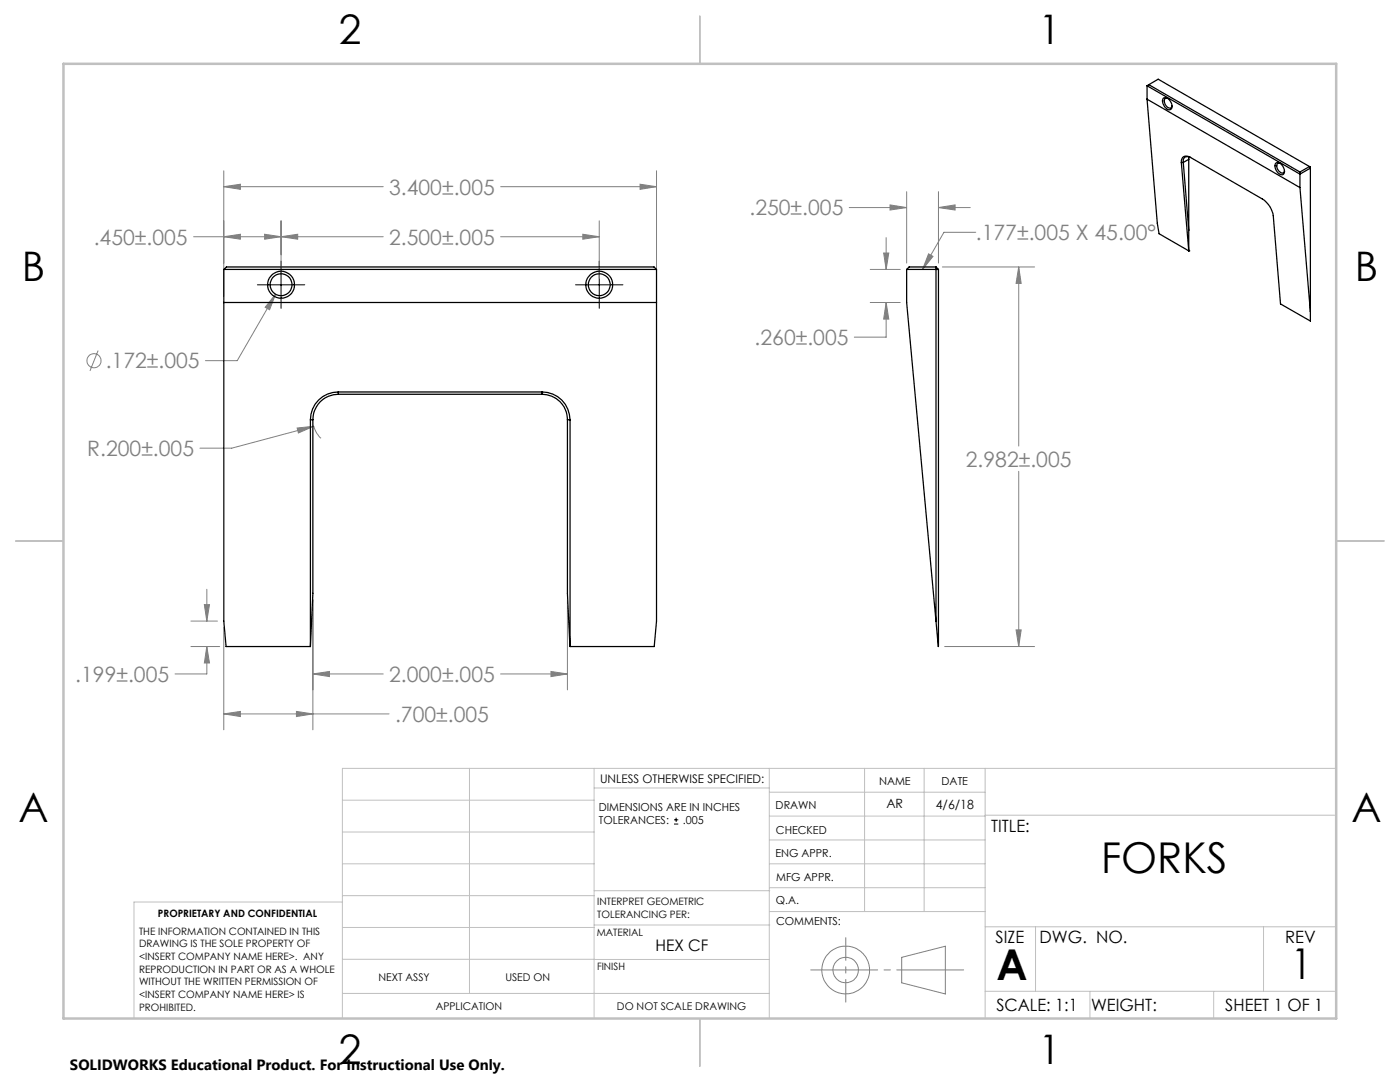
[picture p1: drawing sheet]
<svg xmlns="http://www.w3.org/2000/svg" width="279mm" height="216mm" viewBox="0 0 279 216" stroke-linecap="round" stroke-linejoin="round" font-family="sans-serif">
<g fill="none" stroke="#808080" stroke-width=".2">
<path d="M44.7 37.3l3.3-.5v1zM44.7 34.1v25M44.7 37.3h31.8M99.9 37.3h31.1M127.7 36.8l3.3 .5-3.3 .5zM131 34.1v25M180.9 38.2v14.3M187.3 38.2v14.3M38.6 47.2h37.9M44.7 47.2l3.3-.5v1zM52.8 46.7l3.3 .5-3.3 .5zM55 58.7l-1.2 3.1-.9-.5z"/>
<path d="M55 58.7l-7.7 13.3h-6.3M56.1 47.2l3.3-.5v1zM56.1 44.1v11.5M99.9 47.2h19.7M116.3 46.7l3.3 .5-3.3 .5zM119.6 44.1v11.5M169.5 41.4h11.4M173.7 53.8h6M176.4 50.5h1l-.6 3.3zM176.8 47.4v6.4M177.6 40.9l3.3 .5-3.3 .5zM185.3 50.7l.9 .5-2.1 2.6z"/>
<path d="M187.3 41.4l3.3-.5v1zM187.3 41.4h6.3M188.1 53.3h18.4M194.7 46.4h-6.3l-4.3 7.4M203.3 53.3l.5 3.3h-1zM203.3 53.3v35.7M19.6 70l-1.6 4M173.7 60.4h6M176.8 60.4l.6 3.3h-1zM176.8 60.4v6.9h-6.3M59.3 85.4l3.3-.3-3.1 1.3zM62.6 85l.1 .3a4.6 4.6 0 0 0 1.4 2.2"/>
<path d="M62.6 85.1l-16.4 4.3h-6.3M203.3 94.1v34.9M41.3 117.6v6.3M62.4 119.7v25.9M113.2 119.7v18M38.1 123.9h5.3M38.1 129h5.8M40.8 120.6h1l-.5 3.3zM41.3 129l.5 3.3h-1zM41.3 129v5.5h-6.4M44.7 125.2v20.4M62.4 134.5l3.4-.5v1z"/>
<path d="M62.4 134.5h14.1M99.9 134.5h13.3M110 134l3.2 .5-3.2 .5zM188.5 129h18M202.8 125.7h1l-.5 3.3zM44.7 142.5l3.3-.5v1zM44.7 142.5h32.9M59.2 142l3.2 .5-3.2 .5zM180 191l8.7-2.2v9.5l-8.7-2.2z"/>
<circle cx="18.8" cy="72" r="1.41"/>
<circle cx="168.8" cy="193.6" r="2.54"/>
<circle cx="168.8" cy="193.6" r="4.7"/>
</g>
<path d="M51.4 56.8h9.4M56.1 52.1v9.4M114.9 56.8h9.4M119.6 52.1v9.4M134.5 164.4h.9M134.5 163.6h.9M134.9 163.2v.8" fill="none" stroke="#000" stroke-width=".2"/>
<path d="M161.8 193.5h30.5" fill="none" stroke="#808080" stroke-width=".2" stroke-dasharray="15.2 1.3 1.3 1.3" stroke-dashoffset="1.9"/>
<path d="M168.8 187.1v12.9" fill="none" stroke="#808080" stroke-width=".2" stroke-dasharray="15.2 1.3 1.3 1.3" stroke-dashoffset="10.7"/>
<g fill="none" stroke="#c0c0c0" stroke-width=".2">
<path d="M68.3 159.7h50.3M93.7 153.3v44.9M118.6 153.3v49.9M118.6 157.2h34.9M153.5 153.3v49.9M153.5 158.1h43.1M172.5 153.3v28.6M184.4 153.3v28.6M196.6 153.3v49.9M266.7 153.3h-198.4v49.9M68.3 178.7h50.3M68.3 172.4h50.3"/>
<path d="M68.3 166h50.3M68.3 180h-41.6v23.2M118.6 177.7h35M153.5 167.6h43.1M153.5 162.8h43.1M153.5 172.4h43.1M153.5 177.1h43.1M196.6 162.7h70.1M68.3 198.2h85.2M68.3 191.4l85.2 .1M68.3 185.1h50.3M118.6 184.6h35"/>
<path d="M153.6 181.9h43M196.6 197.8h70.1M196.6 184.9h70.1M206.7 184.9v12.9M217.5 197.8v5.4M242.2 197.8v5.4M252.2 184.9v12.9"/>
</g>
<path d="M139.7 3.2v9.5M3.1 107.9h9.6M266.7 107.9h9.5M139.7 203.2v9.6" fill="none" stroke="#c0c0c0" stroke-width=".25"/>
<path d="M12.7 12.7h254v190.5h-254z" fill="none" stroke="#c0c0c0" stroke-width=".5"/>
<path d="M44.7 37.3l3.3-.5v1zM127.7 36.8l3.3 .5-3.3 .5zM59.2 142l3.2 .5-3.2 .5zM44.7 142.5l3.3-.5v1zM62.4 134.5l3.4-.5v1zM110 134l3.2 .5-3.2 .5zM55 58.7l-2.1 2.6 .9 .5zM59.3 85.4l.2 1 3.1-1.3zM40.8 120.6h1l-.5 3.3zM41.3 129l.5 3.3h-1zM44.7 47.2l3.3-.5v1zM52.8 46.7l3.3 .5-3.3 .5zM56.1 47.2l3.3-.5v1zM116.3 46.7l3.3 .5-3.3 .5zM202.8 125.7h1l-.5 3.3zM203.3 53.3l.5 3.3h-1zM185.3 50.7l.9 .5-2.1 2.6zM177.6 40.9l3.3 .5-3.3 .5zM187.3 41.4l3.3-.5v1zM176.8 60.4l.6 3.3h-1zM176.4 50.5h1l-.6 3.3z" fill="#808080"/>
<g fill="none" stroke="#000" stroke-width=".25">
<path d="M228.9 17.1l30.5 17.6 2.1-1.2-.2-.3M228.9 19.8l30.5 17.6M228.9 17.1v2.7M228.9 19.8l2.1 24.8 .3 2 5.9 3.5M229.3 16.9l-.4 .2M229.3 16.9l30.1 17.4M229.3 16.9l1.8-1.1 30.2 17.4M232.1 19.6a1.16 1.16 0 0 1 1.7 1 .88 .88 0 0 1-.4 1.3 1.76 1.76 0 0 1-1.3-2.3zM233 19.6a.54 .54 0 0 0-.6 .2 .54 .54 0 0 0 0 .7 1.12 1.12 0 0 0 1.4 1l.1-.4M235.8 32.5a1.08 1.08 0 0 1 .5-1.3 1.08 1.08 0 0 1 1.3 .2l14.4 8.3a4.8 4.8 0 0 1 2.1 3.3l1.5 17.6 5.9 3.5v-30.8l-.2-.1M235.8 32.5l1.4 17.6M236.1 32.4l-.3 .1"/>
<path d="M236.1 32.4l1.1 13.5M237.2 31.8l-1.1 .6M237.2 31.8v18.3M237.3 31.3l-.1 .5M237.6 31.4a.9 .9 0 0 0-1.1 0 .9 .9 0 0 0-.4 1M254.6 32.6a.92 .92 0 0 1 1.4 .6 1.07 1.07 0 0 1-.1 1.7 1.76 1.76 0 0 1-1.3-2.3zM255.5 32.6a.55 .55 0 0 0-.7 .2 .55 .55 0 0 0 0 .6 1.16 1.16 0 0 0 1.4 1l.1-.3M259.4 34.3v3.1M259.4 37.4l2.1 24.8M261.3 33.2l-1.9 1.1M44.7 53.8v70.1l.4 5.1h16.8v-45.2M44.7 53.8h86.3"/>
<path d="M44.7 53.8l.5-.5h85.3l.5 .5M131 53.8v70.1l-.4 5.1h-16.8M180.9 53.8h6.4M180.9 53.8v6.6l6.4 68.6v-75.2M186.8 53.3h-5.4l-.5 .5M186.8 53.3l.5 .5M186.8 53.3v70.6M237.2 50.1h.1M44.7 60.4h86.3M67.5 78.2a5.5 5.5 0 0 0-5.6 5.6M67.5 78.7a5.1 5.1 0 0 0-5.1 5M67.5 78.2h40.7"/>
<path d="M67.5 78.2v.5M67.5 78.7h40.7M108.2 78.2a5.6 5.6 0 0 1 5.6 5.6M108.2 78.7a5.1 5.1 0 0 1 5 5M108.2 78.2v.5M62.4 83.7l-.5 .1M62.4 83.7v34.7l-.5 10.6M113.2 83.7l.6 .1M113.2 83.7v34.7l.6 10.6M113.8 83.8v45.2"/>
<circle cx="56.1" cy="56.8" r="2.18"/>
<circle cx="56.1" cy="56.8" r="2.68"/>
<circle cx="119.6" cy="56.8" r="2.18"/>
<circle cx="119.6" cy="56.8" r="2.68"/>
</g>
<g font-size="8.5">
<text x="219.8" y="174.2">FORKS</text>
<text x="198.9" y="195.5">A</text>
<text x="257.6" y="195.4">1</text>
</g>
<g font-size="8.1">
<text x="67.6" y="8.9">2</text>
<text x="207.3" y="8.9">1</text>
<text x="4.4" y="56.2">B</text>
<text x="270.4" y="56.2">B</text>
<text x="3.7" y="164.1">A</text>
<text x="269.7" y="164.1">A</text>
<text x="67.6" y="212.4">2</text>
<text x="207.3" y="212.4">1</text>
</g>
<g font-size="4.2" fill="#808080">
<text x="77.7" y="38.8">3.400±.005</text>
<text x="149.6" y="43">.250±.005</text>
<text x="194.8" y="47.9">.177±.005 X 45.00°</text>
<text x="18.7" y="48.8">.450±.005</text>
<text x="77.7" y="48.8">2.500±.005</text>
<text x="150.6" y="68.8">.260±.005</text>
<text x="21.1" y="73.5">.172±.005</text>
<text x="17.4" y="91">R.200±.005</text>
<text x="192.8" y="93.1">2.982±.005</text>
<text x="15" y="136.1">.199±.005</text>
<text x="77.7" y="136.1">2.000±.005</text>
<text x="78.8" y="144">.700±.005</text>
</g>
<g font-size="3.4">
<text x="197.8" y="166">TITLE:</text>
<text x="198.7" y="188.1">SIZE</text>
<text x="207.5" y="188.1">DWG. NO.</text>
<text x="256.5" y="188.2">REV</text>
<text x="198.8" y="201.7">SCALE: 1:1</text>
<text x="217.7" y="201.8">WEIGHT:</text>
<text x="244.5" y="201.7">SHEET 1 OF 1</text>
</g>
<text font-size="3.2" x="130.8" y="189.8">HEX CF</text>
<text font-size="3" x="14" y="213.5">SOLIDWORKS Educational Product. For Instructional Use Only.</text>
<g font-size="2.5">
<text x="176.9" y="161.3">AR</text>
<text x="186.8" y="161.4">4/6/18</text>
</g>
<text font-size="2.4" x="119.8" y="156.2">UNLESS OTHERWISE SPECIFIED:</text>
<g font-size="2.2">
<text x="119.5" y="161.8">DIMENSIONS ARE IN INCHES</text>
<text x="154.8" y="161.4">DRAWN</text>
<text x="175.4" y="156.6">NAME</text>
<text x="187.9" y="156.7">DATE</text>
<text x="119.5" y="164.4">TOLERANCES:</text>
<text x="136.3" y="164.4">.005</text>
<text x="154.9" y="166.3">CHECKED</text>
<text x="154.8" y="171">ENG APPR.</text>
<text x="154.9" y="175.7">MFG APPR.</text>
<text x="154.9" y="180.4">Q.A.</text>
<text x="154.9" y="184.6">COMMENTS:</text>
</g>
<g font-size="2.1">
<text x="75.5" y="195.7">NEXT ASSY</text>
<text x="100.9" y="195.7">USED ON</text>
<text x="86.9" y="201.5">APPLICATION</text>
<text x="123.1" y="201.6">DO NOT SCALE DRAWING</text>
</g>
<g font-size="2">
<text x="31.5" y="182.9">PROPRIETARY AND CONFIDENTIAL</text>
<text x="119.2" y="180.6">INTERPRET GEOMETRIC</text>
<text x="119.2" y="183.1">TOLERANCING PER:</text>
<text x="27.8" y="186.5">THE INFORMATION CONTAINED IN THIS</text>
<text x="27.8" y="189">DRAWING IS THE SOLE PROPERTY OF</text>
<text x="27.8" y="191.6">&lt;INSERT COMPANY NAME HERE&gt;. ANY</text>
<text x="119.1" y="186.7">MATERIAL</text>
<text x="27.8" y="194.1">REPRODUCTION IN PART OR AS A WHOLE</text>
<text x="27.8" y="196.6">WITHOUT THE WRITTEN PERMISSION OF</text>
<text x="119.1" y="193.5">FINISH</text>
<text x="27.8" y="199.1">&lt;INSERT COMPANY NAME HERE&gt; IS</text>
<text x="27.8" y="201.7">PROHIBITED.</text>
</g>
</svg>
